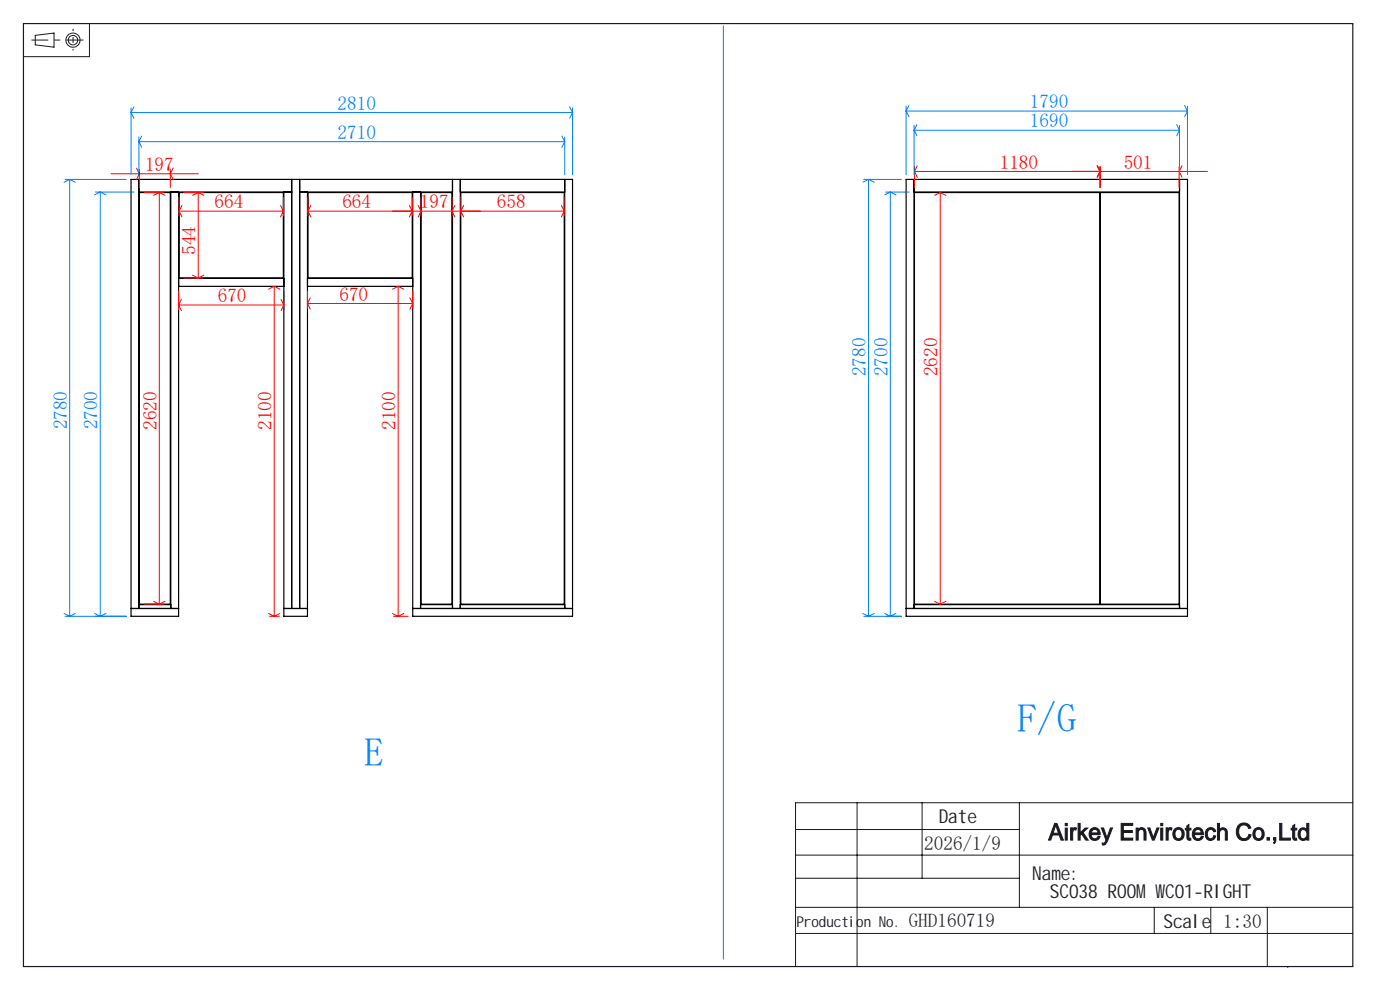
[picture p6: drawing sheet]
<svg xmlns="http://www.w3.org/2000/svg" width="297mm" height="210mm" viewBox="0 0 297 210" stroke-linecap="round" stroke-linejoin="round" font-family="sans-serif">
<g fill="none" stroke="#000" stroke-width=".25">
<path d="M29.5 38.1v91M61.9 38.1v91M63.6 38.1v91M96 38.1v91M97.6 38.1v91M119.8 38.1v91M192.2 38.1h59.7v92.6h-59.7zM193.9 38.1v91M250.2 38.1v91M29.5 40.7h32.4M29.6 40.8h6.5v87.4h-6.5zM36.2 40.7v88.4"/>
<path d="M37.9 40.7v90h-10.1v-92.6h93.7v92.6h-33.9v-90M37.9 59h22.3M38 40.8h22.1v18.2h-22.1zM60.2 40.7v90h5v-90M63.6 40.7h32.4M65.2 59h22.4M65.3 40.8h22.2v18.2h-22.2zM89.2 40.7v88.4M89.3 40.8h6.6v87.4h-6.6zM97.6 40.7h22.2M97.8 40.8h21.9v87.4h-21.9zM193.9 40.7h56.3"/>
<path d="M194 40.8h39.3v87.4h-39.3zM233.4 40.8h16.8v87.4h-16.8zM37.9 60.7h22.3M65.2 60.7h22.4M27.8 129.1h10.1M29.5 128.3h6.7M60.2 129.1h5M87.6 129.1h33.9M89.2 128.3h6.8M97.6 128.3h22.2M192.2 129.1h59.7M193.9 128.3h56.3"/>
</g>
<g fill="none" stroke="#191924" stroke-width=".21">
<path d="M7.5 7.5l4-.5v3l-4-.5zM19 5v7h-14M168.8 176h47.5M181.8 170.3v34.7M195.6 170.3v16M216.3 170.3v22.2M287 170.3h-118.2v34.7M168.8 198h118.2M168.8 181.4h118.3M168.8 186.3h47.5M168.8 192.5h118.2M244.9 192.5v5.5"/>
<path d="M256.9 192.5v5.5M268.9 192.5v12.5M273.2 205v.2"/>
<circle cx="15.5" cy="8.5" r="1.01"/>
<circle cx="15.5" cy="8.5" r="1.5"/>
</g>
<path d="M15.5 6.1v4.6" fill="none" stroke="#191924" stroke-width=".21" stroke-dasharray="30.5 1.3 1.3 1.3" stroke-dashoffset="30" stroke-linecap="butt"/>
<path d="M17.7 8.5h-11" fill="none" stroke="#191924" stroke-width=".21" stroke-dasharray="30.5 1.3 1.3 1.3" stroke-dashoffset="26.8" stroke-linecap="butt"/>
<g fill="none" stroke="#f00" stroke-width=".21">
<path d="M23.6 36.9h18.5M29 35.7l.6 1.2-.6 1.2M29.6 35.9v3.9M36.1 35.9v3.9M36.7 35.7l-.6 1.2 .6 1.2M194 35.4v4.4M194 36.4h62.2M194 36.4l.6 1.2M194.6 35.2l-.6 1.2M232.7 35.2l.6 1.2-.6 1.2M232.8 35.2l.6 1.2-.6 1.2M233.3 35.4v4.4"/>
<path d="M233.4 35.4v4.4M250.2 35.4v4.4M250.8 35.2l-.6 1.2 .6 1.2M30.6 40.8h4.2M33.8 40.8v87.4M33.8 40.8l1.2 .6M33.8 40.8l-1.2 .6M38 44.8h22.1M38 41.8v4M38 44.8l.6 1.2M38.6 43.6l-.6 1.2M39 40.8h4.1"/>
<path d="M39 59h4.1M40.9 58.4l1.2 .6M42.1 40.8v18.2M42.1 40.8l1.2 .6M42.1 40.8l-1.2 .6M43.3 58.4l-1.2 .6M59.5 43.6l.6 1.2M60.1 41.8v4M60.1 44.8l-.6 1.2M65.3 41.8v4M65.3 44.8h54.4M65.3 44.8l.6 1.2"/>
<path d="M65.9 43.6l-.6 1.2M86.9 43.6l.6 1.2-.6 1.2M87.5 41.8v4M88.7 43.6l.6 1.2-.6 1.2M89.3 41.8v4M95.9 41.8v4M96.5 43.6l-.6 1.2 .6 1.2M97.8 41.8v4M98.4 43.6l-.6 1.2 .6 1.2M119.1 43.6l.6 1.2M119.7 41.8v4M119.7 44.8l-.6 1.2"/>
<path d="M199.5 40.8v87.4M199.5 40.8l1.2 .6M199.5 40.8l-1.2 .6M37.9 61.7v4M37.9 64.7h22.3M37.9 64.7l.6 1.2M38.5 63.5l-.6 1.2M58.2 60.7v70M58.2 60.7l1.2 .6M58.2 60.7l-1.2 .6M59.6 63.5l.6 1.2M60.2 61.7v4"/>
<path d="M60.2 64.7l-.6 1.2M65.2 61.7v3.7M65.2 64.4h22.4M65.2 64.4l.6 1.2M65.8 63.2l-.6 1.2M84.5 60.7v70M84.5 60.7l1.2 .6M84.5 60.7l-1.2 .6M87 63.2l.6 1.2M87.6 61.7v3.7M87.6 64.4l-.6 1.2M30.6 128.2h4.2"/>
<path d="M32.6 127.6l1.2 .6M35 127.6l-1.2 .6M57 130.1l1.2 .6M57.2 130.7h2M59.4 130.1l-1.2 .6M83.3 130.1l1.2 .6M83.5 130.7h3.1M85.7 130.1l-1.2 .6M198.3 127.6l1.2 .6M200.7 127.6l-1.2 .6"/>
</g>
<g fill="none" stroke="#0080ff" stroke-width=".21">
<path d="M153.5 5.5v197.9M13.8 38.1h13M14.8 38.1v92.6M14.8 38.1l1.2 .6M14.8 38.1l-1.2 .6M27.8 22.9v14.2M27.8 23.9h93.7M27.8 23.9l.6 1.2M28.4 22.7l-.6 1.2M29.5 29.1v8M29.5 30h90.3M29.5 30l.6 1.2"/>
<path d="M30.1 28.8l-.6 1.2M119.2 28.8l.6 1.2M119.8 29.1v8M119.8 30l-.6 1.2M120.9 22.7l.6 1.2M121.5 22.9v14.2M121.5 23.9l-.6 1.2M183.2 38.1h8M184.3 38.1v92.6M184.3 38.1l1.2 .6M184.3 38.1l-1.2 .6M192.2 22.5v14.6"/>
<path d="M192.2 23.6h59.7M192.2 23.6l.6 1.2M192.8 22.4l-.6 1.2M193.9 26.6v10.5M193.9 27.6h56.3M193.9 27.6l.6 1.2M194.5 26.4l-.6 1.2M249.6 26.4l.6 1.2M250.2 26.6v10.5M250.2 27.6l-.6 1.2M251.3 22.4l.6 1.2M251.9 22.5v14.6"/>
<path d="M251.9 23.6l-.6 1.2M20.2 40.7h8.3M21.3 40.7v90M21.3 40.7l1.2 .6M21.3 40.7l-1.2 .6M187.9 40.7h5M188.9 40.7v90M188.9 40.7l1.2 .6M188.9 40.7l-1.2 .6M13.6 130.1l1.2 .6M13.8 130.7h13M16 130.1l-1.2 .6"/>
<path d="M20.1 130.1l1.2 .6M22.5 130.1l-1.2 .6M183.1 130.1l1.2 .6M183.2 130.7h8M185.5 130.1l-1.2 .6M187.7 130.1l1.2 .6M190.1 130.1l-1.2 .6"/>
</g>
<path d="M5 5h282v200h-282z" fill="none" stroke="#191924" stroke-width=".25"/>
<g font-size="8.5" fill="#0080ff">
<text x="215.7" y="155.3">F/G</text>
<text x="77.2" y="162.4">E</text>
</g>
<text font-size="4.9" fill="#191924" x="222.4" y="178.2">Airkey Envirotech Co.,Ltd</text>
<g font-size="4.1" fill="#0080ff">
<text x="71.6" y="23.3">2810</text>
<text x="218.5" y="23">1790</text>
<text x="71.6" y="29.5">2710</text>
<text x="218.5" y="27">1690</text>
<text x="183.7" y="79.8" transform="rotate(-90 183.7 79.8)">2780</text>
<text x="188.3" y="79.8" transform="rotate(-90 188.3 79.8)">2700</text>
<text x="14.2" y="91.1" transform="rotate(-90 14.2 91.1)">2780</text>
<text x="20.7" y="91.1" transform="rotate(-90 20.7 91.1)">2700</text>
</g>
<g font-size="4.1" fill="#f00">
<text x="212.1" y="35.8">1180</text>
<text x="238.4" y="35.8">501</text>
<text x="30.8" y="36.3">197</text>
<text x="45.5" y="44.2">664</text>
<text x="72.6" y="44.2">664</text>
<text x="89.1" y="44.2">197</text>
<text x="105.4" y="44.2">658</text>
<text x="41.5" y="54.1" transform="rotate(-90 41.5 54.1)">544</text>
<text x="46.2" y="64.1">670</text>
<text x="72" y="63.8">670</text>
<text x="198.9" y="79.8" transform="rotate(-90 198.9 79.8)">2620</text>
<text x="33.2" y="91.2" transform="rotate(-90 33.2 91.2)">2620</text>
<text x="57.6" y="91.2" transform="rotate(-90 57.6 91.2)">2100</text>
<text x="83.9" y="91.2" transform="rotate(-90 83.9 91.2)">2100</text>
</g>
<g font-size="4.1" fill="#191924">
<text x="199.1" y="174.5">Date</text>
<text x="196.1" y="180.3">2026/1/9</text>
<text x="219" y="186.6">Name:</text>
<text x="222.7" y="190.6">SC038 ROOMW</text>
<text x="247.2" y="190.6">C01-RIGHT</text>
<text x="192.8" y="196.7">GHD160719</text>
<text x="246.8" y="196.8">Scale</text>
<text x="259.5" y="196.8">1:30</text>
</g>
<text font-size="3.2" fill="#191924" x="169" y="196.7">Production No.</text>
</svg>
